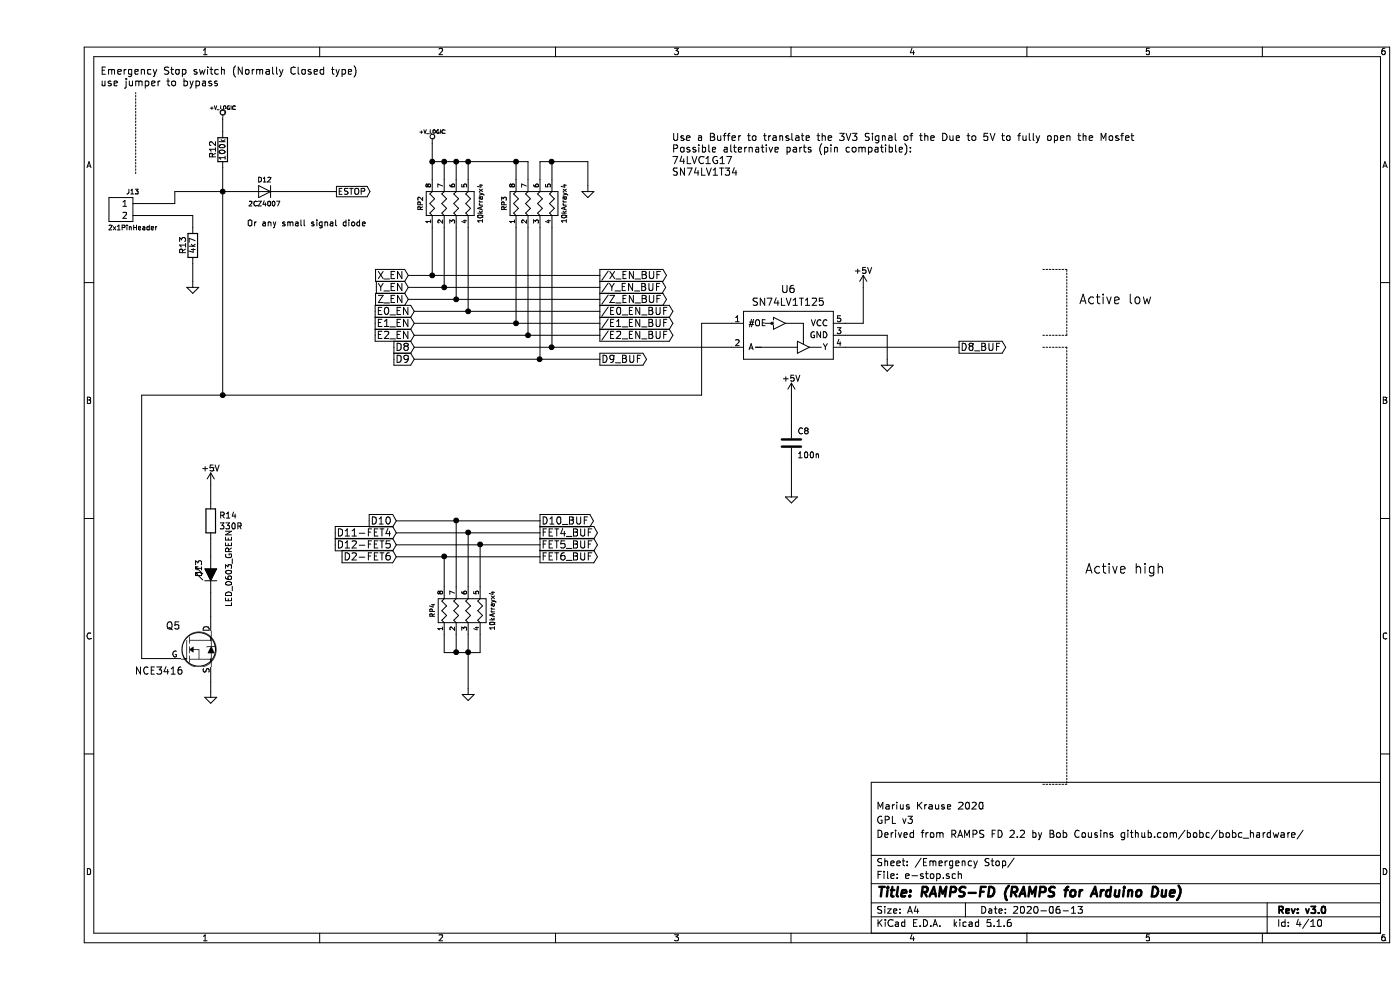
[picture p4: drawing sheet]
EESchema Schematic File Version 4
EELAYER 30 0
EELAYER END
$Descr A4 11693 8268
encoding utf-8
Sheet 4 10
Title "RAMPS-FD (RAMPS for Arduino Due)"
Date "2020-06-13"
Rev "v3.0"
Comp ""
Comment1 "Derived from RAMPS FD 2.2 by Bob Cousins github.com/bobc/bobc_hardware/"
Comment2 "GPL v3"
Comment3 "Marius Krause 2020"
Comment4 ""
$EndDescr
$Comp
L RAMPS-FD:10kArrayx4 RP3
U 1 1
P 4350 1700
F 0 "RP3" H 4350 2150 40  0000 C CNN
F 1 "10kArrayx4" H 4350 1650 40  0000 C CNN
F 2 "RAMPS-FD:R_Array_Convex_4x0603" H 4350 1700 60  0001 C CNN
F 3 "" H 4350 1700 60  0001 C CNN
F 4 "yes" H 0   0   50  0001 C CNN "Fitted"
F 5 "LCSC: C29718" H 0   0   50  0001 C CNN "Ordering"
F 6 "0,007304" H 0   0   50  0001 C CNN "Price (USD)"
	1    4350 1700
	0    -1   -1   0   
$EndComp
$Comp
L RAMPS-FD:10kArrayx4 RP2
U 1 1
P 3650 1700
F 0 "RP2" H 3650 2150 40  0000 C CNN
F 1 "10kArrayx4" H 3650 1650 40  0000 C CNN
F 2 "RAMPS-FD:R_Array_Convex_4x0603" H 3650 1700 60  0001 C CNN
F 3 "" H 3650 1700 60  0001 C CNN
F 4 "yes" H 0   0   50  0001 C CNN "Fitted"
F 5 "LCSC: C29718" H 0   0   50  0001 C CNN "Ordering"
F 6 "0,007304" H 0   0   50  0001 C CNN "Price (USD)"
	1    3650 1700
	0    -1   -1   0   
$EndComp
Text Notes 525  825  0    60   ~ 0
Emergency Stop switch (Normally Closed type)\nuse jumper to bypass\n\n
Text GLabel 4200 4450 2    60   Output ~ 0
FET4_BUF
Text GLabel 4200 4350 2    60   Output ~ 0
D10_BUF
$Comp
L power:GND #PWR?
U 1 1
P 3600 5750
AR Path="/523A374A" Ref="#PWR?"  Part="1" 
AR Path="/5239FA54/523A374A" Ref="#PWR047"  Part="1" 
F 0 "#PWR047" H 3600 5750 30  0001 C CNN
F 1 "GND" H 3600 5680 30  0001 C CNN
F 2 "" H 3600 5750 60  0001 C CNN
F 3 "" H 3600 5750 60  0001 C CNN
	1    3600 5750
	1    0    0    -1  
$EndComp
Text GLabel 3000 4450 0    60   Input ~ 0
D11-FET4
Text GLabel 3000 4350 0    60   Input ~ 0
D10
$Comp
L RAMPS-FD:100n C?
U 1 1
P 6300 3700
AR Path="/51E4F640" Ref="C?"  Part="1" 
AR Path="/5239FA54/51E4F640" Ref="C8"  Part="1" 
F 0 "C8" H 6350 3800 50  0000 L CNN
F 1 "100n" H 6350 3600 50  0000 L CNN
F 2 "RAMPS-FD:C_0603" H 6300 3700 60  0001 C CNN
F 3 "" H 6300 3700 60  0001 C CNN
F 4 "#100nF #50V #5%" H 6300 3700 50  0001 C CNN "Rating"
F 5 "yes" H 0   0   50  0001 C CNN "Fitted"
F 6 "LCSC: C85999" H 0   0   50  0001 C CNN "Ordering"
F 7 "0,016915" H 0   0   50  0001 C CNN "Price (USD)"
	1    6300 3700
	1    0    0    -1  
$EndComp
$Comp
L power:GND #PWR?
U 1 1
P 6300 4100
AR Path="/51E4F630" Ref="#PWR?"  Part="1" 
AR Path="/5239FA54/51E4F630" Ref="#PWR046"  Part="1" 
F 0 "#PWR046" H 6300 4100 30  0001 C CNN
F 1 "GND" H 6300 4030 30  0001 C CNN
F 2 "" H 6300 4100 60  0001 C CNN
F 3 "" H 6300 4100 60  0001 C CNN
	1    6300 4100
	1    0    0    -1  
$EndComp
Text GLabel 7700 2900 2    60   Output ~ 0
D8_BUF
Text GLabel 3150 3000 0    60   Input ~ 0
D9
Text GLabel 3150 2900 0    60   Input ~ 0
D8
$Comp
L RAMPS-FD:2CZ4007 D12
U 1 1
P 1900 1600
F 0 "D12" H 1900 1700 40  0000 C CNN
F 1 "2CZ4007" H 1900 1500 40  0000 C CNN
F 2 "RAMPS-FD:D_SOD-123F" H 1900 1600 60  0001 C CNN
F 3 "https://datasheet.lcsc.com/szlcsc/1809132226_Changjiang-Electronics-Tech-CJ-2CZ4007_C85712.pdf" H 1900 1600 60  0001 C CNN
F 4 "#1kV #1A " H 1900 1600 50  0001 C CNN "Rating"
F 5 "yes" H 1900 1600 50  0001 C CNN "Fitted"
F 6 "LCSC: C85712" H 1900 1600 50  0001 C CNN "Ordering"
F 7 "0,05" H 1900 1600 50  0001 C CNN "Price (USD)"
	1    1900 1600
	-1   0    0    -1  
$EndComp
$Comp
L RAMPS-FD:4k7 R?
U 1 1
P 1300 2050
AR Path="/51B4ECD2" Ref="R?"  Part="1" 
AR Path="/5239FA54/51B4ECD2" Ref="R13"  Part="1" 
F 0 "R13" V 1380 2050 50  0000 C CNN
F 1 "4k7" V 1300 2050 50  0000 C CNN
F 2 "RAMPS-FD:R_0603" H 1300 2050 60  0001 C CNN
F 3 "" H 1300 2050 60  0001 C CNN
F 4 "yes" H 0   0   50  0001 C CNN "Fitted"
F 5 "LCSC: C137710" H 0   0   50  0001 C CNN "Ordering"
F 6 "0,002446" H 0   0   50  0001 C CNN "Price (USD)"
	1    1300 2050
	-1   0    0    -1  
$EndComp
$Comp
L RAMPS-FD:+V_LOGIC #PWR038
U 1 1
P 1550 1000
F 0 "#PWR038" H 1550 970 30  0001 C CNN
F 1 "+V_LOGIC" H 1550 1100 30  0000 C CNN
F 2 "" H 1550 1000 60  0001 C CNN
F 3 "" H 1550 1000 60  0001 C CNN
	1    1550 1000
	-1   0    0    -1  
$EndComp
$Comp
L RAMPS-FD:2x1PinHeader J13
U 1 1
P 800 1700
F 0 "J13" H 800 1800 40  0000 C CNN
F 1 "2x1PinHeader" H 800 1500 40  0000 C CNN
F 2 "RAMPS-FD:PinHeader_1x02_P2.54mm_Vertical" H 800 1700 60  0001 C CNN
F 3 "" H 800 1700 60  0001 C CNN
F 4 "yes" H 0   0   50  0001 C CNN "Fitted"
F 5 "LCSC: C124375" H 0   0   50  0001 C CNN "Ordering"
F 6 "0,015147" H 0   0   50  0001 C CNN "Price (USD)"
	1    800  1700
	-1   0    0    -1  
$EndComp
$Comp
L RAMPS-FD:100k R?
U 1 1
P 1550 1250
AR Path="/51B4EBD5" Ref="R?"  Part="1" 
AR Path="/5239FA54/51B4EBD5" Ref="R12"  Part="1" 
F 0 "R12" V 1630 1250 50  0000 C CNN
F 1 "100k" V 1550 1250 50  0000 C CNN
F 2 "RAMPS-FD:R_0603" H 1550 1250 60  0001 C CNN
F 3 "" H 1550 1250 60  0001 C CNN
F 4 "yes" H 0   0   50  0001 C CNN "Fitted"
F 5 "LCSC: C237792" H 0   0   50  0001 C CNN "Ordering"
F 6 "0,003527" H 0   0   50  0001 C CNN "Price (USD)"
	1    1550 1250
	-1   0    0    -1  
$EndComp
$Comp
L power:GND #PWR?
U 1 1
P 1300 2350
AR Path="/51B4EBC7" Ref="#PWR?"  Part="1" 
AR Path="/5239FA54/51B4EBC7" Ref="#PWR041"  Part="1" 
F 0 "#PWR041" H 1300 2350 30  0001 C CNN
F 1 "GND" H 1300 2280 30  0001 C CNN
F 2 "" H 1300 2350 60  0001 C CNN
F 3 "" H 1300 2350 60  0001 C CNN
	1    1300 2350
	-1   0    0    -1  
$EndComp
Text GLabel 2500 1600 2    50   Output ~ 0
ESTOP
Text GLabel 3150 2800 0    60   Input ~ 0
E2_EN
Text GLabel 3150 2600 0    60   Input ~ 0
E0_EN
Text GLabel 3150 2700 0    60   Input ~ 0
E1_EN
Text GLabel 3100 2500 0    60   Input ~ 0
Z_EN
Text GLabel 3100 2400 0    60   Input ~ 0
Y_EN
Text GLabel 3100 2300 0    60   Input ~ 0
X_EN
Text Notes 1750 1900 0    50   ~ 0
Or any small signal diode
Text GLabel 3000 4550 0    60   Input ~ 0
D12-FET5
Text GLabel 3000 4650 0    60   Input ~ 0
D2-FET6
Text GLabel 4200 4550 2    60   Output ~ 0
FET5_BUF
Text GLabel 4200 4650 2    60   Output ~ 0
FET6_BUF
Text Notes 8700 2550 0    80   ~ 0
Active low
Text Notes 8750 4800 0    80   ~ 0
Active high
$Comp
L power:GND #PWR?
U 1 1
P 4600 1550
AR Path="/52B224D5" Ref="#PWR?"  Part="1" 
AR Path="/5239FA54/52B224D5" Ref="#PWR040"  Part="1" 
F 0 "#PWR040" H 4600 1550 30  0001 C CNN
F 1 "GND" H 4600 1480 30  0001 C CNN
F 2 "" H 4600 1550 60  0001 C CNN
F 3 "" H 4600 1550 60  0001 C CNN
	1    4600 1550
	1    0    0    -1  
$EndComp
$Comp
L RAMPS-FD:10kArrayx4 RP4
U 1 1
P 3750 5100
F 0 "RP4" H 3750 5550 40  0000 C CNN
F 1 "10kArrayx4" H 3750 5050 40  0000 C CNN
F 2 "RAMPS-FD:R_Array_Convex_4x0603" H 3750 5100 60  0001 C CNN
F 3 "" H 3750 5100 60  0001 C CNN
F 4 "yes" H 0   0   50  0001 C CNN "Fitted"
F 5 "LCSC: C29718" H 0   0   50  0001 C CNN "Ordering"
F 6 "0,007304" H 0   0   50  0001 C CNN "Price (USD)"
	1    3750 5100
	0    -1   -1   0   
$EndComp
Wire Wire Line
	4100 1900 4100 2800
Wire Wire Line
	3600 1900 3600 2600
Wire Wire Line
	3400 1900 3400 2400
Wire Wire Line
	3300 1350 3400 1350
Connection ~ 4000 1350
Wire Wire Line
	4100 1350 4100 1500
Connection ~ 3500 1350
Wire Wire Line
	3600 1350 3600 1500
Connection ~ 3300 1350
Wire Wire Line
	3400 1500 3400 1350
Wire Wire Line
	875  3300 1550 3300
Wire Wire Line
	6300 3300 6300 3550
Wire Wire Line
	2050 1600 2500 1600
Wire Wire Line
	1300 2350 1300 2200
Wire Wire Line
	1150 1600 1550 1600
Wire Wire Line
	6300 3850 6300 4100
Wire Wire Line
	3300 1200 3300 1350
Wire Wire Line
	3500 1350 3500 1500
Connection ~ 3400 1350
Wire Wire Line
	4000 1350 4000 1500
Connection ~ 3600 1350
Wire Wire Line
	3300 1900 3300 2300
Wire Wire Line
	3500 1900 3500 2500
Wire Wire Line
	4000 1900 4000 2700
Wire Wire Line
	1550 1400 1550 1600
Connection ~ 1550 1600
Wire Wire Line
	3600 5300 3600 5450
Wire Notes Line
	8400 2250 8600 2250
Wire Notes Line
	8600 2900 8600 6550
Wire Notes Line
	8600 6550 8400 6550
Wire Notes Line
	8400 2800 8600 2800
Wire Notes Line
	8600 2800 8600 2250
Wire Notes Line
	8400 2900 8600 2900
Connection ~ 4300 1350
Wire Wire Line
	4200 1350 4200 1500
Wire Wire Line
	4300 1350 4300 1500
Wire Wire Line
	4200 1350 4300 1350
Wire Wire Line
	4600 1350 4600 1550
Wire Wire Line
	3500 5300 3500 5450
Wire Wire Line
	3400 5450 3500 5450
Connection ~ 3600 5450
Wire Wire Line
	3400 5300 3400 5450
Connection ~ 3500 5450
Wire Wire Line
	3700 5450 3700 5300
Wire Wire Line
	1550 1100 1550 1000
Wire Wire Line
	1300 1800 1300 1900
Wire Notes Line
	825  1450 825  775 
$Comp
L RAMPS-FD:LED_0603_GREEN D13
U 1 1
P 1450 4750
F 0 "D13" H 1450 4850 50  0000 C CNN
F 1 "LED_0603_GREEN" H 1450 4600 50  0000 C CNN
F 2 "RAMPS-FD:LED_0603" H 1450 4750 60  0001 C CNN
F 3 "https://datasheet.lcsc.com/szlcsc/1811141223_TOGIALED-TJ-S1608SW6TGLC2G-A5_C192316.pdf" H 1450 4750 60  0001 C CNN
F 4 "yes" H 0   0   50  0001 C CNN "Fitted"
F 5 "LCSC: C192316" H 0   0   50  0001 C CNN "Ordering"
F 6 "0,021656" H 0   0   50  0001 C CNN "Price (USD)"
	1    1450 4750
	0    -1   -1   0   
$EndComp
$Comp
L power:GND #PWR048
U 1 1
P 1450 5775
F 0 "#PWR048" H 1450 5775 30  0001 C CNN
F 1 "GND" H 1450 5705 30  0001 C CNN
F 2 "" H 1450 5775 60  0001 C CNN
F 3 "" H 1450 5775 60  0001 C CNN
	1    1450 5775
	1    0    0    -1  
$EndComp
$Comp
L power:+5V #PWR045
U 1 1
P 1450 4050
F 0 "#PWR045" H 1450 3900 50  0001 C CNN
F 1 "+5V" H 1450 4190 50  0000 C CNN
F 2 "" H 1450 4050 50  0000 C CNN
F 3 "" H 1450 4050 50  0000 C CNN
	1    1450 4050
	1    0    0    -1  
$EndComp
Wire Wire Line
	1450 5700 1450 5775
Wire Wire Line
	875  3300 875  5500
Connection ~ 1550 3300
Wire Wire Line
	4000 1350 4100 1350
Wire Wire Line
	3500 1350 3600 1350
Wire Wire Line
	3300 1350 3300 1500
Wire Wire Line
	3400 1350 3500 1350
Wire Wire Line
	3600 1350 4000 1350
Wire Wire Line
	1550 1600 1750 1600
Wire Wire Line
	1550 1600 1550 3300
Wire Wire Line
	4300 1350 4600 1350
Wire Wire Line
	3600 5450 3600 5750
Wire Wire Line
	3600 5450 3700 5450
Wire Wire Line
	3500 5450 3600 5450
$Comp
L RAMPS-FD:SN74LV1T125 U6
U 1 1
P 5900 2700
F 0 "U6" H 6275 2987 60  0000 C CNN
F 1 "SN74LV1T125" H 6275 2881 60  0000 C CNN
F 2 "RAMPS-FD:SOT-23-5" H 5920 2845 60  0001 C CNN
F 3 "https://www.ti.com/lit/ds/symlink/sn74lv1t125.pdf" H 5920 2845 60  0001 C CNN
F 4 "yes" H 0   0   50  0001 C CNN "Fitted"
F 5 "LCSC: C473338" H 0   0   50  0001 C CNN "Ordering"
F 6 "0,268864" H 0   0   50  0001 C CNN "Price (USD)"
	1    5900 2700
	1    0    0    -1  
$EndComp
Wire Wire Line
	4000 2700 3150 2700
Wire Wire Line
	3600 2600 3150 2600
Wire Wire Line
	3100 2500 3500 2500
Wire Wire Line
	3100 2300 3300 2300
Wire Wire Line
	3100 2400 3400 2400
Wire Wire Line
	3150 2800 4100 2800
Text GLabel 4700 2800 2    60   Output ~ 0
/E2_EN_BUF
Text GLabel 4700 2600 2    60   Output ~ 0
/E0_EN_BUF
Text GLabel 4700 2700 2    60   Output ~ 0
/E1_EN_BUF
Text GLabel 4700 2500 2    60   Output ~ 0
/Z_EN_BUF
Text GLabel 4700 2400 2    60   Output ~ 0
/Y_EN_BUF
Text GLabel 4700 2300 2    60   Output ~ 0
/X_EN_BUF
Text GLabel 4700 3000 2    60   Output ~ 0
D9_BUF
Wire Wire Line
	4700 2300 3300 2300
Connection ~ 3300 2300
Wire Wire Line
	3400 2400 4700 2400
Connection ~ 3400 2400
Wire Wire Line
	4700 2500 3500 2500
Connection ~ 3500 2500
Wire Wire Line
	3600 2600 4700 2600
Connection ~ 3600 2600
Wire Wire Line
	4700 2700 4000 2700
Connection ~ 4000 2700
Wire Wire Line
	4100 2800 4700 2800
Connection ~ 4100 2800
Wire Wire Line
	5800 2700 5550 2700
Wire Wire Line
	5550 2700 5550 3300
Wire Wire Line
	1550 3300 5550 3300
Wire Wire Line
	6750 2900 7700 2900
$Comp
L power:GND #PWR?
U 1 1
P 7100 3000
AR Path="/5EA23200" Ref="#PWR?"  Part="1" 
AR Path="/5239FA54/5EA23200" Ref="#PWR043"  Part="1" 
F 0 "#PWR043" H 7100 3000 30  0001 C CNN
F 1 "GND" H 7100 2930 30  0001 C CNN
F 2 "" H 7100 3000 60  0001 C CNN
F 3 "" H 7100 3000 60  0001 C CNN
	1    7100 3000
	1    0    0    -1  
$EndComp
Wire Wire Line
	6750 2700 6900 2700
Wire Wire Line
	6900 2700 6900 2400
Wire Wire Line
	6750 2800 7100 2800
Wire Wire Line
	7100 2800 7100 3000
$Comp
L RAMPS-FD:+V_LOGIC #PWR039
U 1 1
P 3300 1200
F 0 "#PWR039" H 3300 1170 30  0001 C CNN
F 1 "+V_LOGIC" H 3300 1300 30  0000 C CNN
F 2 "" H 3300 1200 60  0001 C CNN
F 3 "" H 3300 1200 60  0001 C CNN
	1    3300 1200
	-1   0    0    -1  
$EndComp
$Comp
L power:+5V #PWR042
U 1 1
P 6900 2400
F 0 "#PWR042" H 6900 2250 50  0001 C CNN
F 1 "+5V" H 6900 2540 50  0000 C CNN
F 2 "" H 6900 2400 50  0000 C CNN
F 3 "" H 6900 2400 50  0000 C CNN
	1    6900 2400
	1    0    0    -1  
$EndComp
$Comp
L power:+5V #PWR044
U 1 1
P 6300 3300
F 0 "#PWR044" H 6300 3150 50  0001 C CNN
F 1 "+5V" H 6300 3440 50  0000 C CNN
F 2 "" H 6300 3300 50  0000 C CNN
F 3 "" H 6300 3300 50  0000 C CNN
	1    6300 3300
	1    0    0    -1  
$EndComp
$Comp
L RAMPS-FD:330R R14
U 1 1
P 1450 4350
F 0 "R14" H 1520 4396 50  0000 L CNN
F 1 "330R" H 1520 4305 50  0000 L CNN
F 2 "RAMPS-FD:R_0603" V 1380 4350 50  0001 C CNN
F 3 "" H 1450 4350 50  0001 C CNN
F 4 "yes" H 0   0   50  0001 C CNN "Fitted"
F 5 "LCSC: C144606" H 0   0   50  0001 C CNN "Ordering"
F 6 "0,002275" H 0   0   50  0001 C CNN "Price (USD)"
	1    1450 4350
	1    0    0    -1  
$EndComp
Text Notes 5300 1475 0    60   ~ 0
Use a Buffer to translate the 3V3 Signal of the Due to 5V to fully open the Mosfet\nPossible alternative parts (pin compatible):\n74LVC1G17\nSN74LV1T34\n
Wire Wire Line
	875  5500 1050 5500
$Comp
L RAMPS-FD:NCE3416 Q5
U 1 1
P 1050 5500
F 0 "Q5" H 1200 5775 60  0000 R CNN
F 1 "NCE3416" H 1225 5400 60  0000 R CNN
F 2 "RAMPS-FD:SOT-23" H 1050 5500 60  0001 C CNN
F 3 "https://datasheet.lcsc.com/szlcsc/1811071721_Wuxi-NCE-Power-Semiconductor-NCE3416_C113491.pdf" H 1050 5500 60  0001 C CNN
F 4 "#20V #6.5A" H 1050 5500 50  0001 C CNN "Rating"
F 5 "yes" H 0   0   50  0001 C CNN "Fitted"
F 6 "LCSC: C113491 " H 0   0   50  0001 C CNN "Ordering"
F 7 "0,033091" H 0   0   50  0001 C CNN "Price (USD)"
	1    1050 5500
	1    0    0    -1  
$EndComp
Wire Wire Line
	1450 5150 1450 4950
Wire Wire Line
	1450 4650 1450 4500
Wire Wire Line
	1450 4200 1450 4050
Wire Wire Line
	850  1800 1300 1800
Wire Wire Line
	850  1700 1150 1700
Wire Wire Line
	1150 1700 1150 1600
Wire Wire Line
	3000 4650 3400 4650
Wire Wire Line
	3000 4550 3700 4550
Wire Wire Line
	3000 4450 3600 4450
Wire Wire Line
	3000 4350 3500 4350
Wire Wire Line
	3700 4900 3700 4550
Connection ~ 3700 4550
Wire Wire Line
	3700 4550 4200 4550
Wire Wire Line
	3600 4900 3600 4450
Connection ~ 3600 4450
Wire Wire Line
	3600 4450 4200 4450
Wire Wire Line
	3500 4900 3500 4350
Connection ~ 3500 4350
Wire Wire Line
	3500 4350 4200 4350
Wire Wire Line
	3400 4900 3400 4650
Connection ~ 3400 4650
Wire Wire Line
	3400 4650 4200 4650
Wire Wire Line
	3150 3000 4200 3000
Wire Wire Line
	3150 2900 4300 2900
Wire Wire Line
	4200 1900 4200 3000
Connection ~ 4200 3000
Wire Wire Line
	4200 3000 4700 3000
Wire Wire Line
	4300 1900 4300 2900
Connection ~ 4300 2900
Wire Wire Line
	4300 2900 5800 2900
$EndSCHEMATC
